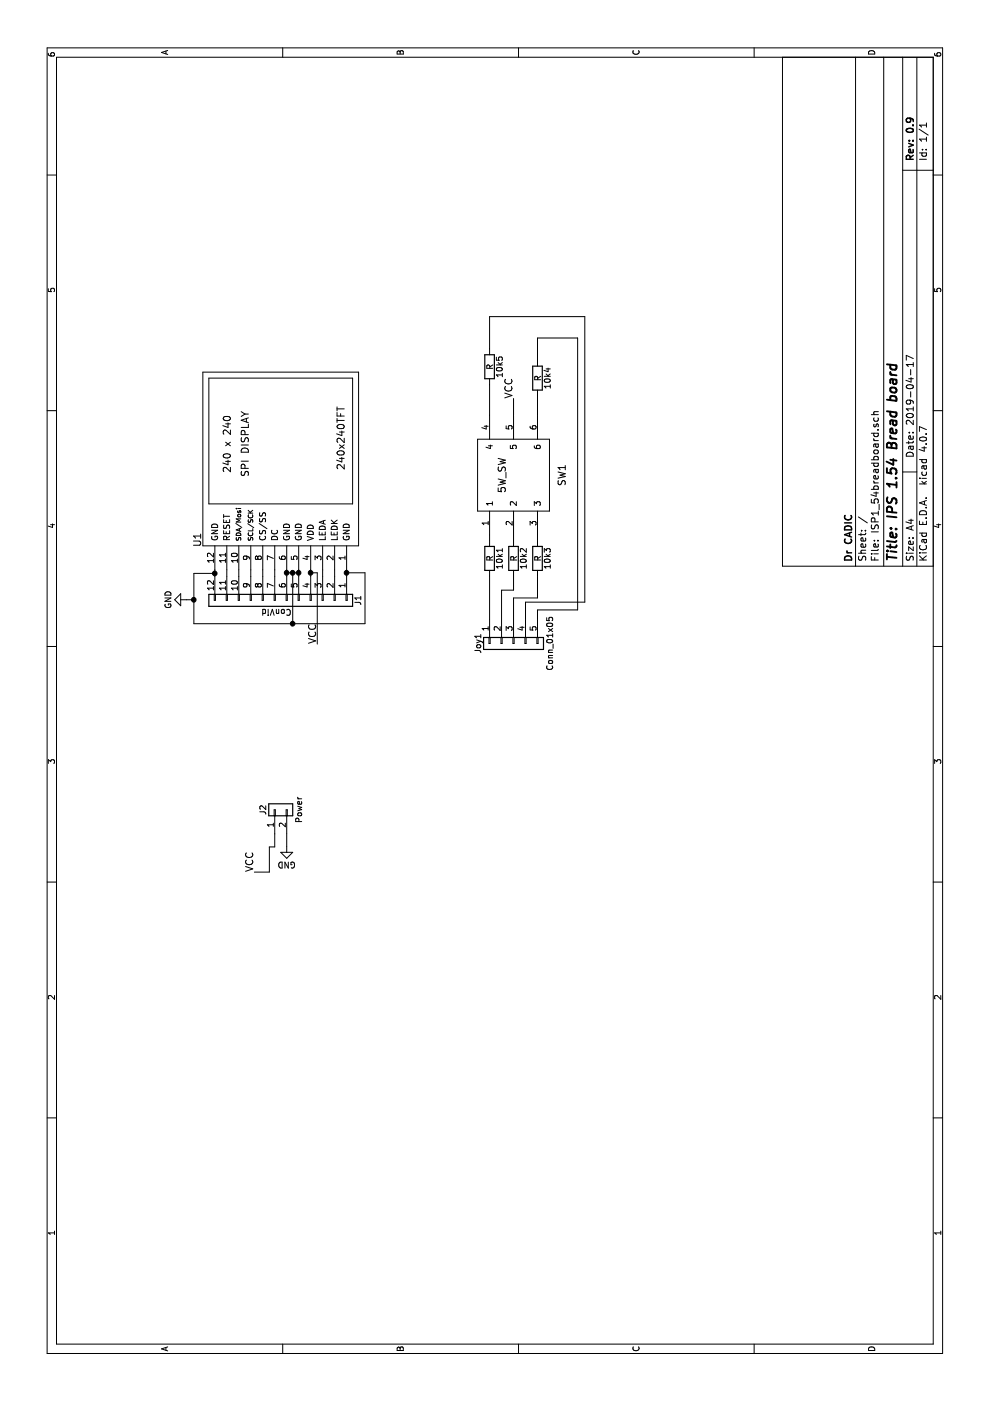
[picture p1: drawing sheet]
EESchema Schematic File Version 2
LIBS:power
LIBS:device
LIBS:switches
LIBS:relays
LIBS:motors
LIBS:transistors
LIBS:conn
LIBS:linear
LIBS:regul
LIBS:74xx
LIBS:cmos4000
LIBS:adc-dac
LIBS:memory
LIBS:xilinx
LIBS:microcontrollers
LIBS:dsp
LIBS:microchip
LIBS:analog_switches
LIBS:motorola
LIBS:texas
LIBS:intel
LIBS:audio
LIBS:interface
LIBS:digital-audio
LIBS:philips
LIBS:display
LIBS:cypress
LIBS:siliconi
LIBS:opto
LIBS:atmel
LIBS:contrib
LIBS:valves
LIBS:240x240_SPI-Display
LIBS:5w_sw
LIBS:ISP1_54breadboard-cache
EELAYER 25 0
EELAYER END
$Descr A4 11693 8268
encoding utf-8
Sheet 1 1
Title "IPS 1.54 Bread board"
Date "2019-04-17"
Rev "0.9"
Comp "Dr CADIC"
Comment1 ""
Comment2 ""
Comment3 ""
Comment4 ""
$EndDescr
$Comp
L 240x240TFT U1
U 1 1
P 7140 2995
F 0 "U1" H 7190 4345 60  0000 C CNN
F 1 "240x240TFT" H 8040 3145 60  0000 C CNN
F 2 "stm32china:240240TFT" H 7140 2995 60  0001 C CNN
F 3 "" H 7140 2995 60  0001 C CNN
	1    7140 2995
	1    0    0    -1  
$EndComp
$Comp
L Conn_01x12 J1
U 1 1
P 6685 2395
F 0 "J1" H 6685 2995 50  0000 C CNN
F 1 "ConVid" V 6780 2310 50  0000 C CNN
F 2 "Socket_Strips:Socket_Strip_Straight_1x12_Pitch2.54mm" H 6685 2395 50  0001 C CNN
F 3 "" H 6685 2395 50  0001 C CNN
	1    6685 2395
	-1   0    0    1   
$EndComp
Wire Wire Line
	6885 1795 6940 1795
Wire Wire Line
	6940 1895 6885 1895
Wire Wire Line
	6885 1995 6940 1995
Wire Wire Line
	6885 2095 6940 2095
Wire Wire Line
	6885 2195 6940 2195
Wire Wire Line
	6940 2295 6885 2295
Wire Wire Line
	6885 2395 6940 2395
Wire Wire Line
	6885 2495 6940 2495
Wire Wire Line
	6940 2595 6885 2595
Wire Wire Line
	6885 2695 6940 2695
Wire Wire Line
	6885 2795 6940 2795
Wire Wire Line
	6940 2895 6885 2895
$Comp
L 5W_SW SW1
U 1 1
P 7430 4590
F 0 "SW1" H 7730 4490 60  0000 C CNN
F 1 "5W_SW" H 7730 4990 60  0000 C CNN
F 2 "bbq10kbd_kit-master:5WAY_sw" H 7430 4590 60  0001 C CNN
F 3 "" H 7430 4590 60  0001 C CNN
	1    7430 4590
	1    0    0    -1  
$EndComp
Wire Wire Line
	6690 1560 6690 1620
Wire Wire Line
	6490 1620 6910 1620
Wire Wire Line
	6910 1620 6910 1795
Connection ~ 6910 1795
$Comp
L GND #PWR2
U 1 1
P 6690 1560
F 0 "#PWR2" H 6690 1310 50  0001 C CNN
F 1 "GND" H 6690 1410 50  0000 C CNN
F 2 "" H 6690 1560 50  0001 C CNN
F 3 "" H 6690 1560 50  0001 C CNN
	1    6690 1560
	-1   0    0    1   
$EndComp
Wire Wire Line
	6915 2495 6915 2395
Connection ~ 6915 2395
Connection ~ 6915 2495
Wire Wire Line
	6915 2445 6490 2445
Wire Wire Line
	6490 1620 6490 3050
Connection ~ 6690 1620
Connection ~ 6915 2445
Wire Wire Line
	6490 3050 6915 3050
Wire Wire Line
	6915 3050 6915 2895
Connection ~ 6915 2895
Connection ~ 6490 2445
Wire Wire Line
	6915 2595 6915 2650
Wire Wire Line
	6915 2650 6320 2650
Connection ~ 6915 2595
Text Label 6320 2650 0    60   ~ 0
VCC
Text Label 8370 4290 0    60   ~ 0
VCC
Wire Wire Line
	8230 4290 8370 4290
$Comp
L R 10k5
U 1 1
P 8635 4090
F 0 "10k5" V 8715 4090 50  0000 C CNN
F 1 "R" V 8635 4090 50  0000 C CNN
F 2 "Resistors_SMD:R_1206_HandSoldering" V 8565 4090 50  0001 C CNN
F 3 "" H 8635 4090 50  0001 C CNN
	1    8635 4090
	0    1    1    0   
$EndComp
Wire Wire Line
	8230 4090 8485 4090
$Comp
L R 10k4
U 1 1
P 8540 4490
F 0 "10k4" V 8620 4490 50  0000 C CNN
F 1 "R" V 8540 4490 50  0000 C CNN
F 2 "Resistors_SMD:R_1206_HandSoldering" V 8470 4490 50  0001 C CNN
F 3 "" H 8540 4490 50  0001 C CNN
	1    8540 4490
	0    1    1    0   
$EndComp
Wire Wire Line
	8230 4490 8390 4490
$Comp
L R 10k1
U 1 1
P 7035 4090
F 0 "10k1" V 7115 4090 50  0000 C CNN
F 1 "R" V 7035 4090 50  0000 C CNN
F 2 "Resistors_SMD:R_1206_HandSoldering" V 6965 4090 50  0001 C CNN
F 3 "" H 7035 4090 50  0001 C CNN
	1    7035 4090
	0    1    1    0   
$EndComp
$Comp
L R 10k2
U 1 1
P 7035 4290
F 0 "10k2" V 7115 4290 50  0000 C CNN
F 1 "R" V 7035 4290 50  0000 C CNN
F 2 "Resistors_SMD:R_1206_HandSoldering" V 6965 4290 50  0001 C CNN
F 3 "" H 7035 4290 50  0001 C CNN
	1    7035 4290
	0    1    1    0   
$EndComp
$Comp
L R 10k3
U 1 1
P 7035 4490
F 0 "10k3" V 7115 4490 50  0000 C CNN
F 1 "R" V 7035 4490 50  0000 C CNN
F 2 "Resistors_SMD:R_1206_HandSoldering" V 6965 4490 50  0001 C CNN
F 3 "" H 7035 4490 50  0001 C CNN
	1    7035 4490
	0    1    1    0   
$EndComp
Wire Wire Line
	7185 4490 7230 4490
Wire Wire Line
	7185 4290 7230 4290
Wire Wire Line
	7185 4090 7230 4090
$Comp
L Conn_01x05 Joy1
U 1 1
P 6325 4290
F 0 "Joy1" H 6325 4590 50  0000 C CNN
F 1 "Conn_01x05" H 6325 3990 50  0000 C CNN
F 2 "Socket_Strips:Socket_Strip_Straight_1x05_Pitch2.54mm" H 6325 4290 50  0001 C CNN
F 3 "" H 6325 4290 50  0001 C CNN
	1    6325 4290
	-1   0    0    -1  
$EndComp
Wire Wire Line
	6525 4090 6885 4090
Wire Wire Line
	6525 4190 6770 4190
Wire Wire Line
	6770 4190 6770 4290
Wire Wire Line
	6770 4290 6885 4290
Wire Wire Line
	6525 4290 6705 4290
Wire Wire Line
	6705 4290 6705 4490
Wire Wire Line
	6705 4490 6885 4490
Wire Wire Line
	6525 4390 6670 4390
Wire Wire Line
	6670 4390 6670 4885
Wire Wire Line
	6670 4885 9055 4885
Wire Wire Line
	9055 4885 9055 4090
Wire Wire Line
	9055 4090 8785 4090
Wire Wire Line
	6525 4490 6605 4490
Wire Wire Line
	6605 4490 6605 4825
Wire Wire Line
	6605 4825 8875 4825
Wire Wire Line
	8875 4825 8875 4490
Wire Wire Line
	8875 4490 8690 4490
$Comp
L Conn_01x02 J2
U 1 1
P 4935 2295
F 0 "J2" H 4935 2395 50  0000 C CNN
F 1 "Power" H 4935 2095 50  0000 C CNN
F 2 "Socket_Strips:Socket_Strip_Straight_1x02_Pitch2.54mm" H 4935 2295 50  0001 C CNN
F 3 "" H 4935 2295 50  0001 C CNN
	1    4935 2295
	1    0    0    -1  
$EndComp
$Comp
L GND #PWR1
U 1 1
P 4630 2395
F 0 "#PWR1" H 4630 2145 50  0001 C CNN
F 1 "GND" H 4630 2245 50  0000 C CNN
F 2 "" H 4630 2395 50  0001 C CNN
F 3 "" H 4630 2395 50  0001 C CNN
	1    4630 2395
	0    1    1    0   
$EndComp
Text Label 4415 2125 0    60   ~ 0
VCC
Wire Wire Line
	4415 2125 4415 2250
Wire Wire Line
	4415 2250 4625 2250
Wire Wire Line
	4625 2250 4625 2295
Wire Wire Line
	4625 2295 4735 2295
Wire Wire Line
	4630 2395 4735 2395
$EndSCHEMATC
